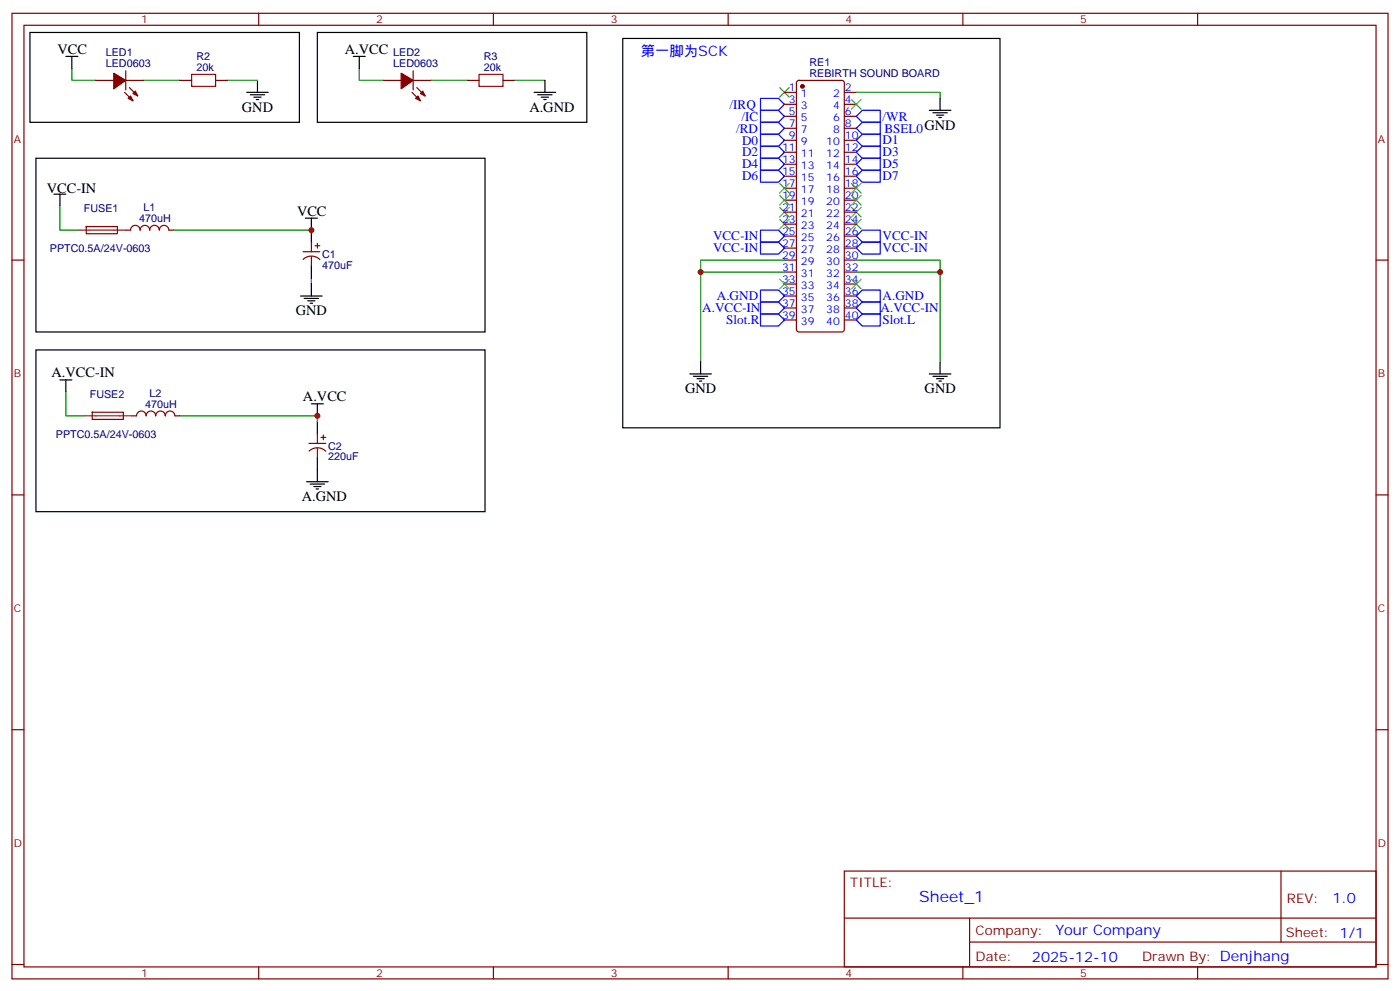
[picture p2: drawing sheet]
<svg xmlns="http://www.w3.org/2000/svg" width="412mm" height="292mm" viewBox="0 0 412 292" stroke-linecap="round" stroke-linejoin="round" font-family="sans-serif">
<g fill="none" stroke="#870000" stroke-width=".35">
<path d="M3.5 3.9h405.4v284.4h-405.4zM7.1 7.4h398.2v277.3h-398.2zM76.2 3.9v3.5M145.3 3.9v3.5M214.5 3.9v3.5M283.6 3.9v3.5M352.8 3.9v3.5M28.2 23.7h5.3M36.7 27.2l2.5 2.5M37 23.7h5.3M37 20.8v5.7M38.1 25.8l2.5 2.5"/>
<path d="M52.9 23.7h3.5M63.5 23.7h3.5M112.9 23.7h5.3M121.4 27.2l2.4 2.5M121.7 23.7h5.3M121.7 20.8v5.7M122.8 25.8l2.4 2.5M137.6 23.7h3.5M148.2 23.7h3.5M231.1 27.2h3.5M231.1 30.7h3.5M231.1 34.3h3.5"/>
<path d="M231.1 37.8h3.5M234.8 23.9l.5-.2h12.7l.5 .2 .2 .5v72.6l-.2 .5-.5 .3h-12.7l-.5-.3-.2-.5v-72.6zM248.7 27.2h3.5M248.7 30.7h3.5M248.7 34.3h3.5M248.7 37.8h3.5M231.1 41.3h3.5M231.1 44.8h3.5M231.1 48.4h3.5M231.1 51.9h3.5M231.1 55.4h3.5M231.1 58.9h3.5"/>
<path d="M248.7 41.3h3.5M248.7 44.8h3.5M248.7 48.4h3.5M248.7 51.9h3.5M248.7 55.4h3.5M248.7 58.9h3.5M3.5 76.6h3.6M25.4 66.7h9.1l.1 2.1h-9.2zM37 67.8h1.5a1.41 1.41 0 0 1 1.4-1.4 1.41 1.41 0 0 1 1.4 1.4 1.41 1.41 0 0 1 1.4-1.4 1.41 1.41 0 0 1 1.4 1.4 1.41 1.41 0 0 1 1.4-1.4 1.41 1.41 0 0 1 1.4 1.4 1.41 1.41 0 0 1 1.4-1.4 1.41 1.41 0 0 1 1.4 1.4h1.5M89.3 74.1h4.9M89.3 76.4a3.5 3.5 0 0 1 4.9 0M91.7 71.3v2.8"/>
<path d="M91.7 75.5v2.9M92.8 72.4h1.4M93.5 71.6v1.5M231.1 76.6h3.5M231.1 73.1h3.5M231.1 69.5h3.5M231.1 66h3.5M231.1 62.5h3.5M248.7 76.6h3.5M248.7 73.1h3.5M248.7 69.5h3.5M248.7 66h3.5"/>
<path d="M248.7 62.5h3.5M405.3 76.6h3.6M231.1 94.2h3.5M231.1 90.7h3.5M231.1 87.2h3.5M231.1 83.6h3.5M231.1 80.1h3.5M248.7 94.2h3.5M248.7 90.7h3.5M248.7 87.2h3.5M248.7 83.6h3.5M248.7 80.1h3.5"/>
<path d="M27.2 121.4h9.1v2.1h-9.1zM38.8 122.4h1.4a1.41 1.41 0 0 1 1.4-1.4 1.41 1.41 0 0 1 1.4 1.5 1.41 1.41 0 0 1 1.4-1.5 1.41 1.41 0 0 1 1.5 1.5 1.41 1.41 0 0 1 1.4-1.5 1.41 1.41 0 0 1 1.4 1.5 1.41 1.41 0 0 1 1.4-1.5 1.41 1.41 0 0 1 1.4 1.5l1.4-.1M91 130.6h5M91.1 132.8a3.5 3.5 0 0 1 4.9 .1M93.5 127.7v2.9M93.5 132v2.8M94.5 128.8h1.5M95.2 128.1v1.4M3.5 145.7h3.6M405.3 145.7h3.6M3.5 214.9h3.6M405.3 214.9h3.6"/>
<path d="M248.7 256.5h156.6v28.2h-156.6zM377.3 256.5v20.9M248.7 270.4h156.5M285.6 277.4h119.6M285.6 270.4v14.1M3.5 284h3.6M76.2 284.7v3.6M145.3 284.7v3.6M214.5 284.7v3.6M283.6 284.7v3.6M352.8 284.7v3.6M405.3 284h3.6"/>
</g>
<g fill="none" stroke="#00f" stroke-width=".35">
<path d="M224 29h5.3l1.8 1.7-1.8 1.8h-5.3zM224 39.5h5.3l1.8 1.8-1.8 1.8h-5.3zM224 36h5.3l1.8 1.8-1.8 1.7h-5.3zM224 32.5h5.3l1.8 1.8-1.8 1.7h-5.3zM254 39.5h5.3v3.6h-5.3l-1.8-1.8zM254 32.5h5.3v3.5h-5.3l-1.8-1.7zM254 36h5.3v3.5h-5.3l-1.8-1.7zM224 50.1h5.3l1.8 1.8-1.8 1.8h-5.3zM224 46.6h5.3l1.8 1.8-1.8 1.7h-5.3zM224 43.1h5.3l1.8 1.7-1.8 1.8h-5.3zM254 50.1h5.3v3.6h-5.3l-1.8-1.8zM254 46.6h5.3v3.5h-5.3l-1.8-1.7z"/>
<path d="M254 43.1h5.3v3.5h-5.3l-1.8-1.8zM224 71.3h5.3l1.8 1.8-1.8 1.7h-5.3zM224 67.8h5.3l1.8 1.7-1.8 1.8h-5.3zM254 71.3h5.3v3.5h-5.3l-1.8-1.7zM254 67.8h5.3v3.5h-5.3l-1.8-1.8zM224 92.5h5.3l1.8 1.7-1.8 1.8h-5.3zM224 88.9h5.3l1.8 1.8-1.8 1.8h-5.3zM224 85.4h5.3l1.8 1.8-1.8 1.7h-5.3zM252.2 90.7l1.8-1.8h5.3v3.6h-5.3zM252.2 94.2l1.8-1.7h5.3v3.5h-5.3zM254 85.4h5.3v3.5h-5.3l-1.8-1.7z"/>
</g>
<g fill="none" stroke="#3c3" stroke-width=".35">
<path d="M229.7 25.8l2.8 2.8M232.5 25.8l-2.8 2.8M250.8 29.3l2.8 2.8M253.6 29.3l-2.8 2.8M229.7 57.5l2.8 2.9M229.7 54l2.8 2.8M232.5 57.5l-2.8 2.9M232.5 54l-2.8 2.8M250.8 57.5l2.8 2.9M250.8 54l2.8 2.8M253.6 57.5l-2.8 2.9M253.6 54l-2.8 2.8"/>
<path d="M229.7 64.6l2.8 2.8M229.7 61.1l2.8 2.8M232.5 64.6l-2.8 2.8M232.5 61.1l-2.8 2.8M250.8 64.6l2.8 2.8M250.8 61.1l2.8 2.8M253.6 64.6l-2.8 2.8M253.6 61.1l-2.8 2.8M229.7 82.2l2.8 2.9M232.5 82.2l-2.8 2.9M250.8 82.2l2.8 2.9M253.6 82.2l-2.8 2.9"/>
</g>
<g fill="#870000" stroke="#870000" stroke-width=".35">
<path d="M33.5 21.6l3.5 2.1-3.5 2.4z"/>
<path d="M37.7 29l.8-.7 .7 1.4z"/>
<path d="M39.9 26.8l.7 1.5-1.4-.7z"/>
<path d="M118.2 21.6l3.5 2.1-3.5 2.4z"/>
<path d="M122.4 29l.7-.7 .7 1.4z"/>
<path d="M124.5 26.8l.7 1.5-1.4-.7z"/>
<circle cx="236.4" cy="25.4" r=".53"/>
</g>
<g fill="none" stroke="#000" stroke-width=".35">
<path d="M8.8 9.6h79.4v26.4h-79.4zM19.4 16.6h3.5M21.2 16.6v3.5M93.5 9.6h79.4v26.4h-79.4zM104.1 16.6h3.5M105.8 16.6v3.5M183.4 11.3h111.2v114.7h-111.2zM72.7 27.2h6.3M73.7 27.9h4.3M74.8 28.6h2.1M75.5 29.3h.7M75.8 23.7v3.5"/>
<path d="M157.3 27.2h6.4M158.4 27.9h4.2M159.5 28.6h2.1M160.2 29.3h.7M160.5 23.7v3.5M273.8 32.5h6.3M274.8 33.2h4.2M275.9 33.9h2.1M276.6 34.6h.7M276.9 29v3.5M10.6 46.6h132.3v51.2h-132.3zM15.9 57.2h3.5"/>
<path d="M17.6 57.2v3.5M90 64.2h3.5M91.7 64.2v7.1M91.7 78.4v3.5M88.5 87.2h6.4M89.6 87.9h4.2M90.7 88.6h2.1M91.4 89.3h.7M91.7 83.6v3.6M10.6 103h132.3v47.7h-132.3zM17.6 111.9h3.6M19.4 111.9v3.5"/>
<path d="M91.7 118.9h3.5M93.5 118.9v3.5M203.2 110.1h6.3M204.3 110.8h4.2M205.3 111.5h2.1M206 112.2h.7M206.4 106.6v3.5M273.8 110.1h6.3M274.8 110.8h4.2M275.9 111.5h2.1M276.6 112.2h.7M276.9 106.6v3.5"/>
<path d="M93.5 124.2v3.5M93.5 134.8v7.1M90.3 141.9h6.4M91.4 142.6h4.2M92.4 143.3h2.1M93.1 144h.7"/>
</g>
<g fill="none" stroke="#008700" stroke-width=".35">
<path d="M21.2 20.1v3.6h7M42.3 23.7h10.6M67 23.7h8.8M105.8 20.1v3.6h7.1M127 23.7h10.6M151.7 23.7h8.8M252.2 27.2h24.7v1.8M17.6 60.7v7.1h5.3M51.2 67.8h40.5M231.1 76.6h-24.7v30M252.2 76.6h24.7v30M91.7 81.9v1.7"/>
<path d="M206.4 80.1h24.7M252.2 80.1h24.7M19.4 115.4v7h5.3M52.9 122.4h40.6v1.8"/>
</g>
<path d="M22.9 67.8h14.1M24.7 122.4h14.1" fill="none" stroke="#8c2424" stroke-width=".35"/>
<path d="M56.4 21.9h7.1v3.5h-7.1zM141.1 21.9h7.1v3.5h-7.1z" fill="none" stroke="#a10000" stroke-width=".35"/>
<g fill="#c00">
<circle cx="276.9" cy="80.1" r=".88"/>
<circle cx="206.4" cy="80.1" r=".88"/>
<circle cx="91.7" cy="67.8" r=".88"/>
<circle cx="93.5" cy="122.4" r=".88"/>
</g>
<text font-size="4.6" fill="#00f" x="270.8" y="265.5">Sheet_1</text>
<g font-size="4.2">
<text x="16.9" y="15.9">VCC</text>
<text x="101.6" y="15.9">A.VCC</text>
<text x="71.3" y="32.8">GND</text>
<text x="155.9" y="32.8">A.GND</text>
<text x="13.8" y="56.8">VCC-IN</text>
<text x="87.5" y="63.5">VCC</text>
<text x="87.1" y="92.8">GND</text>
<text x="15.2" y="111.2">A.VCC-IN</text>
<text x="89.3" y="118.2">A.VCC</text>
<text x="201.8" y="115.7">GND</text>
<text x="272.4" y="115.7">GND</text>
<text x="88.9" y="147.5">A.GND</text>
</g>
<g font-size="4.2" fill="#00f">
<text x="188.7" y="16.6">第一脚为SCK</text>
<text x="392.5" y="265.8">1.0</text>
<text x="310.9" y="275.3">Your Company</text>
<text x="304" y="283.1">2025-12-10</text>
</g>
<g font-size="3.9" fill="#00f">
<text x="214.9" y="32">/IRQ</text>
<text x="218.4" y="35.5">/IC</text>
<text x="260" y="35.5">/WR</text>
<text x="216.9" y="39">/RD</text>
<text x="260.5" y="39.1">BSEL0GND</text>
<text x="218.6" y="46">D2</text>
<text x="218.6" y="42.6">D0</text>
<text x="260" y="46">D3</text>
<text x="260" y="42.5">D1</text>
<text x="218.6" y="53.1">D6</text>
<text x="218.6" y="49.5">D4</text>
<text x="260" y="53.1">D7</text>
<text x="260" y="49.5">D5</text>
<text x="210" y="70.8">VCC-IN</text>
<text x="260" y="70.8">VCC-IN</text>
<text x="210" y="74.3">VCC-IN</text>
<text x="260" y="74.3">VCC-IN</text>
<text x="211.2" y="88.4">A.GND</text>
<text x="260" y="88.4">A.GND</text>
<text x="206.9" y="92">A.VCC-IN</text>
<text x="213.9" y="95.5">Slot.R</text>
<text x="259.4" y="92">A.VCC-IN</text>
<text x="260" y="95.5">Slot.L</text>
</g>
<g font-size="3.9" fill="#800">
<text x="250.5" y="261.1">TITLE:</text>
<text x="379.1" y="265.8">REV:</text>
<text x="287.4" y="275.3">Company:</text>
<text x="378.7" y="275.9">Sheet: 1/1</text>
<text x="287.4" y="283">Date:</text>
<text x="336.4" y="283.1">Drawn By: Denjhang</text>
</g>
<g font-size="3.2" fill="#800">
<text x="41.6" y="6.9">1</text>
<text x="110.8" y="6.9">2</text>
<text x="179.9" y="6.9">3</text>
<text x="249.1" y="6.9">4</text>
<text x="318.2" y="6.9">5</text>
<text x="4.1" y="42">A</text>
<text x="405.9" y="42">A</text>
<text x="4.1" y="111.2">B</text>
<text x="405.9" y="111.2">B</text>
<text x="4.1" y="180.3">C</text>
<text x="405.9" y="180.3">C</text>
<text x="4.1" y="249.4">D</text>
<text x="405.9" y="249.4">D</text>
<text x="41.6" y="287.7">1</text>
<text x="110.8" y="287.7">2</text>
<text x="179.9" y="287.7">3</text>
<text x="249.1" y="287.7">4</text>
<text x="318.2" y="287.7">5</text>
</g>
<g font-size="3.2" fill="#000080">
<text x="31.2" y="16.6">LED1</text>
<text x="57.9" y="17.7">R2</text>
<text x="115.8" y="16.6">LED2</text>
<text x="142.5" y="17.7">R3</text>
<text x="31.2" y="19.8">LED0603</text>
<text x="57.9" y="20.8">20k</text>
<text x="115.8" y="19.8">LED0603</text>
<text x="142.5" y="20.8">20k</text>
<text x="238.4" y="22.6">REBIRTH SOUND BOARD</text>
<text x="238.4" y="19.5">RE1</text>
<text x="24.7" y="62.5">FUSE1</text>
<text x="41" y="65.4">470uH</text>
<text x="42.3" y="62.1">L1</text>
<text x="14.7" y="74.2">PPTC0.5A/24V-0603</text>
<text x="94.9" y="76">C1</text>
<text x="94.9" y="79.1">470uF</text>
<text x="26.4" y="117.2">FUSE2</text>
<text x="44" y="116.8">L2</text>
<text x="42.8" y="120.1">470uH</text>
<text x="16.5" y="128.9">PPTC0.5A/24V-0603</text>
<text x="96.7" y="135.6">220uF</text>
<text x="96.7" y="132.4">C2</text>
</g>
<g font-size="3.2" fill="#00f">
<text x="232.4" y="26.8">1</text>
<text x="235.9" y="28.6">1</text>
<text x="245.4" y="28.6">2</text>
<text x="248.9" y="26.8">2</text>
<text x="232.4" y="30.4">3</text>
<text x="232.4" y="33.9">5</text>
<text x="235.9" y="32.1">3</text>
<text x="235.9" y="35.7">5</text>
<text x="245.4" y="35.7">6</text>
<text x="245.4" y="32.1">4</text>
<text x="248.9" y="33.9">6</text>
<text x="248.9" y="30.4">4</text>
<text x="232.4" y="37.4">7</text>
<text x="232.4" y="41">9</text>
<text x="235.9" y="39.2">7</text>
<text x="245.4" y="39.2">8</text>
<text x="248.9" y="41">10</text>
<text x="248.9" y="37.4">8</text>
<text x="230.4" y="44.5">11</text>
<text x="235.9" y="42.7">9</text>
<text x="235.9" y="46.2">11</text>
<text x="243.4" y="46.2">12</text>
<text x="243.4" y="42.7">10</text>
<text x="248.9" y="44.5">12</text>
<text x="230.4" y="48">13</text>
<text x="230.4" y="51.5">15</text>
<text x="235.9" y="49.8">13</text>
<text x="235.9" y="53.3">15</text>
<text x="243.4" y="53.3">16</text>
<text x="243.4" y="49.8">14</text>
<text x="248.9" y="51.5">16</text>
<text x="248.9" y="48">14</text>
<text x="230.4" y="55.1">17</text>
<text x="230.4" y="58.6">19</text>
<text x="235.9" y="56.8">17</text>
<text x="243.4" y="56.8">18</text>
<text x="248.9" y="58.6">20</text>
<text x="248.9" y="55.1">18</text>
<text x="230.4" y="62.1">21</text>
<text x="230.4" y="65.7">23</text>
<text x="235.9" y="60.4">19</text>
<text x="235.9" y="63.9">21</text>
<text x="243.4" y="63.9">22</text>
<text x="243.4" y="60.4">20</text>
<text x="248.9" y="65.7">24</text>
<text x="248.9" y="62.1">22</text>
<text x="230.4" y="69.2">25</text>
<text x="235.9" y="67.4">23</text>
<text x="235.9" y="70.9">25</text>
<text x="243.4" y="70.9">26</text>
<text x="243.4" y="67.4">24</text>
<text x="248.9" y="69.2">26</text>
<text x="230.4" y="72.7">27</text>
<text x="230.4" y="76.2">29</text>
<text x="235.9" y="74.5">27</text>
<text x="235.9" y="78">29</text>
<text x="243.4" y="78">30</text>
<text x="243.4" y="74.5">28</text>
<text x="248.9" y="76.2">30</text>
<text x="248.9" y="72.7">28</text>
<text x="230.4" y="79.8">31</text>
<text x="230.4" y="83.3">33</text>
<text x="235.9" y="81.5">31</text>
<text x="243.4" y="81.5">32</text>
<text x="248.9" y="83.3">34</text>
<text x="248.9" y="79.8">32</text>
<text x="230.4" y="86.8">35</text>
<text x="235.9" y="85.1">33</text>
<text x="235.9" y="88.6">35</text>
<text x="243.4" y="88.6">36</text>
<text x="243.4" y="85.1">34</text>
<text x="248.9" y="86.8">36</text>
<text x="230.4" y="90.3">37</text>
<text x="230.4" y="93.9">39</text>
<text x="235.9" y="92.1">37</text>
<text x="235.9" y="95.6">39</text>
<text x="243.4" y="95.6">40</text>
<text x="243.4" y="92.1">38</text>
<text x="248.9" y="93.9">40</text>
<text x="248.9" y="90.3">38</text>
</g>
</svg>
